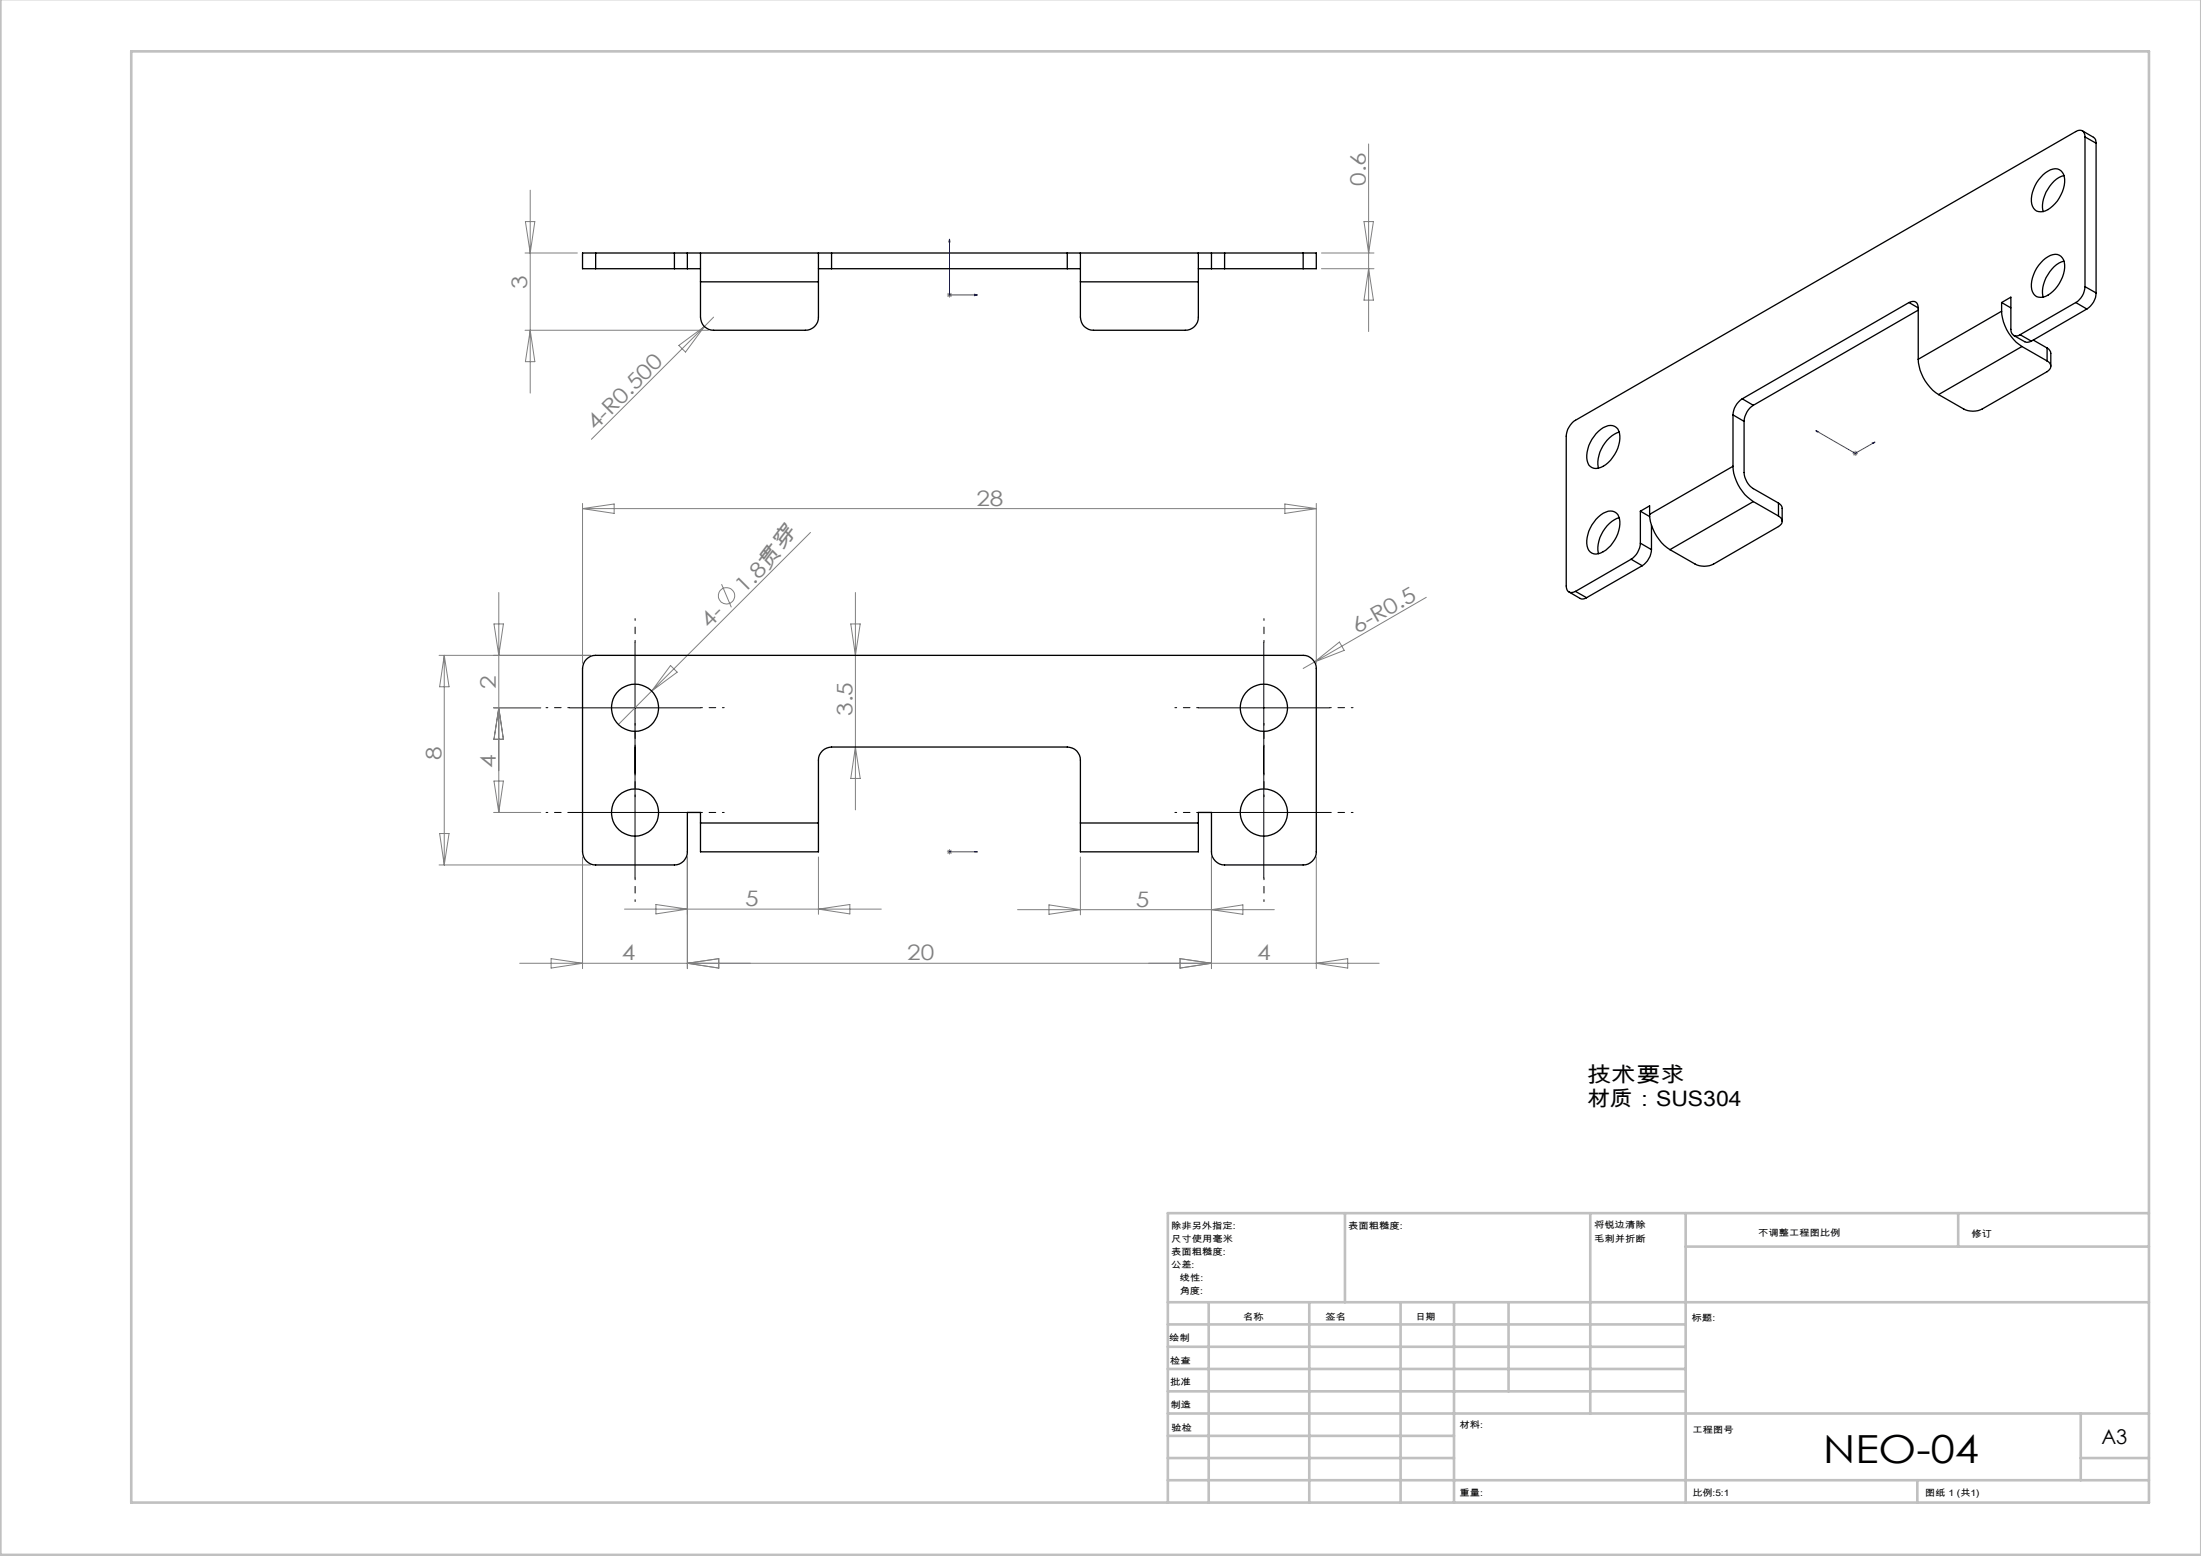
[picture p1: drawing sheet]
<svg xmlns="http://www.w3.org/2000/svg" width="420mm" height="297mm" viewBox="0 0 420 297" stroke-linecap="round" stroke-linejoin="round" font-family="sans-serif">
<g fill="none" stroke="#808080" stroke-width=".19">
<path d="M101.2 36.3v38.7M261.2 27.5v35.8M100.2 48.3h10M100.3 42.3h1.8l-.9 6zM180.7 56.3h1M180.8 55.9l.7 .8M181.2 55.8v1M181.5 55.9l-.7 .8M252.2 51.3h10M252.2 48.3h10M260.3 42.3h1.8l-.9 6zM261.2 51.3l.9 6h-1.8z"/>
<path d="M100.2 63h35M101.2 63l.9 6h-1.8zM129.5 65.9l4.9-3.6-3.6 4.9zM134.4 62.3l-21.5 21.6M136.2 60.5l-1.8 1.8M111.2 96.1v30.5M111.2 97.1h140M111.2 97.1l6-.9v1.8zM245.2 96.2l6 .9-6 .9zM251.2 96.1v30.5M353.5 86.5h1M353.7 86.2l.7 .7"/>
<path d="M354 86v1M354.4 86.2l-.7 .7M94.3 119.1h1.8l-.9 6zM95.2 113.1v42M137.7 111.5l1.9 4.4M154.7 101.6l-30.3 30.3M162.3 119.1h1.8l-.9 6zM163.2 113.1v41.5M272.2 114l-21.4 12.4M83.8 125.1h28.9M84.8 125.1v40M84.8 125.1l.9 6h-1.8z"/>
<path d="M94.2 135.1h9M95.2 135.1l.9 6h-1.8zM124.4 131.9l-6.4 6.4M128 127l1.2 1.3-4.8 3.6zM250.8 126.4l-2.1 1.2M250.8 126.4l4.8-3.8 .9 1.5zM83.9 159.1h1.8l-.9 6zM94.2 155.1h9M94.3 149.1h1.8l-.9 6zM163.2 142.6l.9 6h-1.8zM83.8 165.1h28.9M111.2 163.6v21.3"/>
<path d="M119.2 173.5h49M125.2 172.6l6 .9-6 .9zM131.2 163.6v21.3M156.2 163.6v10.9M156.2 173.5l6-.9v1.8zM180.7 162.6h1M180.8 162.2l.7 .7M181.2 162.1v1M181.5 162.2l-.7 .7M194.2 173.6h49M200.2 172.7l6 .9-6 .9zM206.2 163.6v11"/>
<path d="M231.2 163.6v21.3M231.2 173.6l6-.9v1.8zM251.2 163.6v21.3M99.2 183.9h164M105.2 183l6 .9-6 .9zM131.2 183.9l6-.9v1.8zM225.2 183l6 .9-6 .9zM251.2 183.9l6-.9v1.8z"/>
<circle cx="138.6" cy="113.7" r="1.55"/>
</g>
<path d="M181.2 45.6l.1 .6h-.3zM181.2 45.6v10.7h5.3M185.9 56.2l.6 .1-.6 .1zM346.5 82.2l.5 .2-.2 .1zM346.5 82.2l7.5 4.3 3.8-2.1M357.3 84.5l.5-.1-.3 .2zM181 162.6h.3zM181.2 162.6h.1M181.2 162.6h5.3M186.5 162.6h-.6h.6" fill="none" stroke="#00f" stroke-width=".19"/>
<g fill="none" stroke="#000" stroke-width=".19" stroke-dasharray="30.5 1.3 1.3 1.3" stroke-dashoffset="30.1">
<path d="M108.7 135.1h-4.5M121.2 122.6v-4.5M133.7 135.1h4.5M228.7 135.1h-4.5M241.2 122.6v-4.5M253.7 135.1h4.5M108.7 155.1h-4.5M121.2 142.6v-4.5M121.2 147.6v4.5M133.7 155.1h4.5M228.7 155.1h-4.5M241.2 142.6v-4.5"/>
<path d="M241.2 147.6v4.5M253.7 155.1h4.5M121.2 167.6v4.5M241.2 167.6v4.5"/>
</g>
<path d="M108.7 135.1h25M121.2 122.6v45M228.7 135.1h25M241.2 122.6v45M108.7 155.1h25M228.7 155.1h25" fill="none" stroke="#000" stroke-width=".19"/>
<g fill="none" stroke="#c0c0c0" stroke-width=".5">
<path d="M.1 -.1v296.9h419.9M25 9.8h385.1v277h-385.1zM256.6 231.6v17M303.5 231.6v38.2M321.7 231.6v55.2M321.7 237.9h88.4M373.7 231.6v6.3M410.1 231.6h-187.3v55.2M222.8 248.6h187.3M222.8 257.1h98.9M222.8 252.8h98.9M230.6 248.6v38.2"/>
<path d="M249.8 248.6v38.2M267.3 248.6v38.2M277.5 248.6v38.2M287.9 248.6v17M222.8 265.6h98.9M222.8 261.3h98.9M222.8 278.3h54.7M222.8 274.1h54.7M222.8 269.8h187.3M397.1 278.3h13M397.1 269.8v12.7M222.8 282.5h187.3"/>
<path d="M365.9 282.5v4.3"/>
</g>
<g fill="#00f">
<path d="M185.9 162.6h.6zM181 162.6h.3z"/>
<path d="M357.3 84.5l.5-.1-.3 .2zM346.5 82.2l.5 .2-.2 .1zM185.9 56.2l.6 .1-.6 .1zM181.2 45.6l.1 .6h-.3z"/>
</g>
<g fill="none" stroke="#000" stroke-width=".25">
<path d="M389.9 33.4l.4-.4a2.42 2.42 0 0 1 3-.4 3.6 3.6 0 0 1 .3 4 6.3 6.3 0 0 1-3.7 3.8 1.82 1.82 0 0 1-2.3-2 7 7 0 0 1 2.3-5zM393.8 33.5a6.5 6.5 0 0 0-4.1 6.1l.2 .8M397.4 25l2.1 1.2a1.1 1.1 0 0 1 .5 1.1M397.9 26.1a1.06 1.06 0 0 0-.5-1.1 1.06 1.06 0 0 0-1.3 .1l-95.5 55.1a3.9 3.9 0 0 0-1.7 3.1v28.6a1.09 1.09 0 0 0 .5 1.1 1.09 1.09 0 0 0 1.2-.1M397.9 26.1v28.6M397.9 26.1l2.1 1.2M400 27.3v28.6M113.7 48.3h-2.5v3h2.5M113.7 51.3h15M113.7 48.3h15M113.7 48.3v3M128.7 51.3h2.5"/>
<path d="M128.7 48.3h2.5M128.7 48.3v3M131.2 48.3v3M131.2 51.3h2.5M131.2 48.3h25M133.7 53.8v6.7a2.47 2.47 0 0 0 2.5 2.5h17.5a2.47 2.47 0 0 0 2.5-2.5v-6.7M133.7 48.3v5.5M133.7 53.8h22.5M156.2 48.3v5.5M156.2 51.3h2.5M156.2 48.3h2.5M158.7 51.3h45"/>
<path d="M158.7 48.3h45M158.7 48.3v3M203.7 51.3h2.5M203.7 48.3h2.5M203.7 48.3v3M206.2 53.8v6.7a2.47 2.47 0 0 0 2.5 2.5h17.5a2.47 2.47 0 0 0 2.5-2.5v-6.7M206.2 48.3v5.5M206.2 48.3h25M206.2 53.8h22.5M228.7 48.3v5.5M228.7 51.3h2.5M231.2 51.3h2.5"/>
<path d="M231.2 48.3h2.5M231.2 48.3v3M233.7 51.3h15M233.7 48.3v3M233.7 48.3h15M248.7 48.3h2.5v3h-2.5M248.7 48.3v3M364.3 57.7a1.08 1.08 0 0 1 1.2-.1 1.08 1.08 0 0 1 .5 1.2M364.3 57.7l-31.8 18.4M364.3 57.7l1.7 1.1M366 58.8v9.8M366 59.2l-31.4 18.2"/>
<path d="M382 57.7l1.7-1v6.2a1.07 1.07 0 0 0 .5 1.1 1.07 1.07 0 0 0 1.3-.1M382 59.4a8.6 8.6 0 0 0 3.8 6.7M382 57.7v1.7M382 59.4l-16 9.2M382 57.7l1.7 1.1M389.9 49.7l.4-.4a2.42 2.42 0 0 1 3-.4 3.6 3.6 0 0 1 .3 4 6.3 6.3 0 0 1-3.7 3.8 1.82 1.82 0 0 1-2.3-2 7 7 0 0 1 2.3-5zM393.8 49.8a6.5 6.5 0 0 0-4.1 6.2l.2 .7M396.1 57.7l-10.6 6.2M396.1 57.7l2.1 1.3M397.9 54.7a3.7 3.7 0 0 1-1.8 3M397.9 54.7l2.1 1.2M398.2 59l-10.6 6.1"/>
<path d="M400 55.9a3.7 3.7 0 0 1-1.8 3.1M330.7 79.2v9.8M330.7 79.2l2.1 1.2M332.5 76.1a3.9 3.9 0 0 0-1.8 3.1M332.5 76.1l2.1 1.3M334.6 77.4a3.9 3.9 0 0 0-1.8 3M366 68.6a8.6 8.6 0 0 0 3.9 6.7M384.2 64l2.2 1.2a1.39 1.39 0 0 0 1.2-.1M385.5 63.9l2.1 1.2M385.8 66.1l4.8 2.8M385.8 66.1l-15.9 9.2M388 64.9l2.6 1.5"/>
<path d="M390.6 68.9a1.09 1.09 0 0 1 .7 1 1.09 1.09 0 0 1-.7 1l-12.4 7.2a3.9 3.9 0 0 1-3.5 0l-4.8-2.8M390.6 66.4a1.3 1.3 0 0 1 .7 1v2.5M390.6 66.4v2.5M304.6 99.1a3.3 3.3 0 0 1 3.5-1.4 2.55 2.55 0 0 1 .9 3 6 6 0 0 1-4.4 5.1 2 2 0 0 1-1.8-2.6l.4-1.8 .6-1.2zM304.6 82.8a3.3 3.3 0 0 1 3.5-1.4 2.55 2.55 0 0 1 .9 2.9 6.6 6.6 0 0 1-4 5.1 1.78 1.78 0 0 1-2.2-2 6.6 6.6 0 0 1 1.8-4.6zM309 98.8a6.4 6.4 0 0 0-4 6.9M309 82.5a6.4 6.4 0 0 0-4 6.9M313 97.6l1.8-1v1.6M313 97.6v6.1M313 97.6l1.8 1M314.8 98.2a8.6 8.6 0 0 0 3.9 6.7M330.7 89a8.6 8.6 0 0 0 3.9 6.7"/>
<path d="M330.7 89l-15.9 9.2M332.8 80.4v9.8a3.9 3.9 0 0 0 1.8 3.1l4.8 2.7M334.6 95.7l4.8 2.8M334.6 95.7l-15.9 9.2M339.4 98.5a1.07 1.07 0 0 1 .7 1 1.07 1.07 0 0 1-.7 1l-12.4 7.2a3.9 3.9 0 0 1-3.5 0l-4.8-2.8M339.4 96a1.18 1.18 0 0 1 .7 1v2.5M339.4 96v2.5M299.4 113l2.1 1.2a1.21 1.21 0 0 0 1.3-.1M300.6 112.9l2.2 1.2M311.3 106.7l-10.7 6.2M311.3 106.7l2.1 1.3M313 103.7a3.9 3.9 0 0 1-1.7 3"/>
<path d="M313 103.7l2.1 1.2M313.4 108l-10.6 6.1M315.1 104.9a4.1 4.1 0 0 1-1.7 3.1M315.1 100.3v4.6M133.7 157.1v-2h-2.5v7.5a2.47 2.47 0 0 1-2.5 2.5h-15a2.53 2.53 0 0 1-2.5-2.5v-35a2.53 2.53 0 0 1 2.5-2.5h135a2.53 2.53 0 0 1 2.5 2.5v35a2.53 2.53 0 0 1-2.5 2.5h-15a2.53 2.53 0 0 1-2.5-2.5v-7.5h-2.5v2M133.7 157.1v5.5h22.5v-5.5M133.7 157.1h22.5M156.2 157.1v-12a2.53 2.53 0 0 1 2.5-2.5h45a2.47 2.47 0 0 1 2.5 2.5v12M206.2 157.1v5.5h22.5v-5.5M206.2 157.1h22.5"/>
<circle cx="121.2" cy="135.1" r="4.5"/>
<circle cx="241.2" cy="135.1" r="4.5"/>
<circle cx="121.2" cy="155.1" r="4.5"/>
<circle cx="241.2" cy="155.1" r="4.5"/>
</g>
<text font-size="7.4" x="347.9" y="279.3">NEO-04</text>
<g font-size="4.1" fill="#808080">
<text x="260.6" y="35.5" transform="rotate(-90 260.6 35.5)">0.6</text>
<text x="100.6" y="55.1" transform="rotate(-90 100.6 55.1)">3</text>
<text x="113.6" y="82.3" transform="rotate(-45 113.6 82.3)">4-R0.500</text>
<text x="186.3" y="96.5">28</text>
<text x="142" y="113.5" transform="rotate(-45 142 113.5)">1.8</text>
<text x="146.6" y="108.9" transform="rotate(-53 146.6 108.9)">贯穿</text>
<text x="135.3" y="120.1" transform="rotate(-45 135.3 120.1)">4-</text>
<text x="259" y="121" transform="rotate(-30 259 121)">6-R0.5</text>
<text x="94.6" y="131.5" transform="rotate(-90 94.6 131.5)">2</text>
<text x="162.7" y="136.7" transform="rotate(-90 162.7 136.7)">3.5</text>
<text x="84.2" y="145.1" transform="rotate(-90 84.2 145.1)">8</text>
<text x="94.6" y="146.6" transform="rotate(-90 94.6 146.6)">4</text>
<text x="142.2" y="172.9">5</text>
<text x="216.7" y="173">5</text>
<text x="118.7" y="183.3">4</text>
<text x="173.1" y="183.3">20</text>
<text x="239.9" y="183.3">4</text>
</g>
<g font-size="4.1">
<text x="302.9" y="206.6">技术要求</text>
<text x="302.9" y="211.1">材质：SUS304</text>
</g>
<text font-size="3.9" x="401" y="275.7">A3</text>
<g font-size="1.7">
<text x="223.5" y="234.6">除非另外指定:</text>
<text x="223.5" y="237.1">尺寸使用毫米</text>
<text x="223.5" y="239.6">表面粗糙度:</text>
<text x="257.3" y="234.6">表面粗糙度:</text>
<text x="304.2" y="234.5">将锐边清除</text>
<text x="304.2" y="237">毛刺并折断</text>
<text x="335.5" y="235.9">不调整工程图比例</text>
<text x="376.2" y="236.1">修订</text>
<text x="223.5" y="242.1">公差:</text>
<text x="225.1" y="244.6">线性:</text>
<text x="225.1" y="247.1">角度:</text>
<text x="237.2" y="252">名称</text>
<text x="252.9" y="251.9">签名</text>
<text x="270.1" y="251.9">日期</text>
<text x="223.1" y="256">绘制</text>
<text x="322.8" y="252.2">标题:</text>
<text x="223.3" y="260.3">检查</text>
<text x="223.3" y="264.4">批准</text>
<text x="223.3" y="268.7">制造</text>
<text x="223.6" y="273.1">验检</text>
<text x="278.5" y="272.5">材料:</text>
<text x="323" y="273.6">工程图号</text>
<text x="278.5" y="285.5">重量:</text>
<text x="323" y="285.6">比例:5:1</text>
<text x="367.4" y="285.6">图纸 1 (共1)</text>
</g>
</svg>
